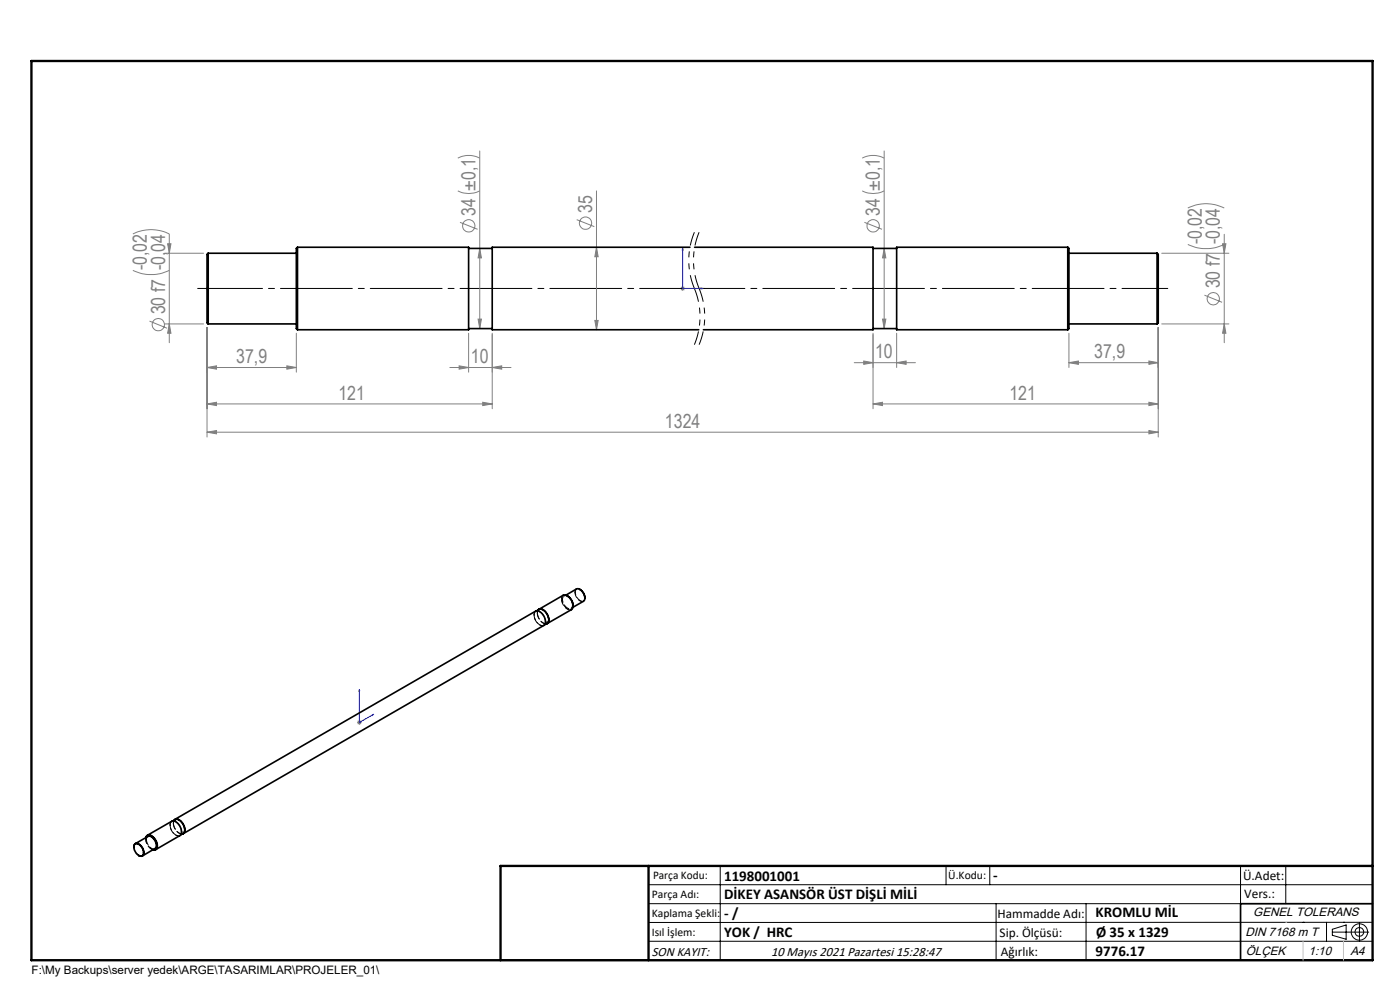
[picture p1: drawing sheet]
<svg xmlns="http://www.w3.org/2000/svg" width="297mm" height="210mm" viewBox="0 0 297 210" stroke-linecap="round" stroke-linejoin="round" font-family="sans-serif">
<g fill="none" stroke="#808080" stroke-width=".21">
<path d="M97.1 33.5a5.1 5.1 0 0 1 4.7 0M101.8 32v37.7M182.9 33.5a5.1 5.1 0 0 1 4.7 0M187.6 32v37.7M28.2 57.4a8.9 8.9 0 0 0 7.7 0M28.2 49.6a8.6 8.6 0 0 1 7.7 0M34.9 53.7h8.3M35.6 51.7h.7l-.4 2zM35.9 49.7v23M97.1 40.5a5.1 5.1 0 0 0 4.7 0M97.6 47.2l3.7 1.4M101.8 52.7l.3 2h-.7z"/>
<path d="M122.3 46.6l3.8 1.5M126.5 52.4l.4 2.1h-.7zM126.5 40.5v29.4M182.9 40.5a5.1 5.1 0 0 0 4.7 0M183.4 47.2l3.7 1.4M187.6 52.7l.3 2h-.7zM246.5 53.7h14.2M252 51.8a8.9 8.9 0 0 0 7.7 0M252 44.1a8.6 8.6 0 0 1 7.7 0M259.4 51.7h.7l-.4 2zM259.7 49.7v23M31.7 68.1l3.8 1.5"/>
<path d="M34.9 68.7h8.3M35.9 68.7l.4 2h-.7zM43.9 78l2-.4v.7zM43.9 69.5v23.2M43.9 78h19M60.9 77.6l2 .4-2 .3zM62.9 70.7v8.2M95.4 78h13M97.4 77.6l2 .4-2 .3zM99.4 70.7v8.2M101.4 67.7h.7l-.3 2zM104.4 78l2-.4v.7z"/>
<path d="M104.4 70.7v16M126.2 68h.7l-.4 1.9zM144.3 61.2h1M144.5 60.8l.7 .8M144.8 60.7v1M145.2 60.8l-.7 .8M181.2 76.9h13M183.2 76.6l2 .3-2 .4zM185.2 70.7v16M187.2 67.7h.7l-.3 2zM190.2 76.9l2-.3v.7zM190.2 70.7v7.3"/>
<path d="M226.8 76.9l2-.3v.7zM226.8 70.7v7.3M226.8 76.9h18.9M243.7 76.6l2 .3-2 .4zM245.7 69.5v23.2M246.5 68.7h14.2M255.5 62.6l3.8 1.5M259.7 68.7l.4 2h-.7zM43.9 91.7l2-.4v.7zM43.9 85.7l2-.4v.7zM43.9 85.7h60.5M43.9 91.7h201.8"/>
<path d="M102.4 85.3l2 .4-2 .3zM185.2 85.7l2-.4v.7zM185.2 85.7h60.5M243.7 85.3l2 .4-2 .3zM243.7 91.3l2 .4-2 .3zM75.7 153.2h1M75.9 152.9l.7 .7M76.2 152.7v1.1M76.6 152.9l-.7 .7"/>
<circle cx="99.4" cy="47.9" r="1.31"/>
<circle cx="124.2" cy="47.3" r="1.3"/>
<circle cx="185.2" cy="47.9" r="1.31"/>
<circle cx="33.6" cy="68.9" r="1.31"/>
<circle cx="257.4" cy="63.4" r="1.31"/>
</g>
<path d="M147.3 49.3a15.5 15.5 0 0 0 0 11.9M148.3 49.3a15.5 15.5 0 0 0 0 11.9M147.3 61.2a15.5 15.5 0 0 1 0 11.9M148.3 61.2a15.5 15.5 0 0 1 0 11.9" fill="none" stroke="#000" stroke-width=".21" stroke-dasharray="6.3 1.3 1.3 1.3 1.3 1.3" stroke-dashoffset="3.4" stroke-linecap="butt"/>
<g fill="none" stroke="#000" stroke-width=".21">
<path d="M137.6 187.7h153.6M137.6 191.7h153.6M137.6 199.7h153.6M152.8 183.7v20M200.7 183.7v4M210 183.7v4M211.3 191.7v12M230.4 191.7v12M263.2 183.7v20M272.8 183.7v8M276.4 195.6h.1M281.4 195.6v4.1"/>
<path d="M282.6 197.7h7.8M282.6 197.1l3-.9v3l-3-.8zM285 195.6h.1M288.4 195.8v3.8M291.2 195.6l-153.6 .1"/>
<circle cx="288.4" cy="197.7" r="1.74"/>
<circle cx="288.4" cy="197.7" r=".93"/>
</g>
<path d="M144.8 52.6v8.6h4.3M144.8 52.6l.1 .4h-.2zM148.7 61.1l.4 .1-.4 .1zM76.2 146.3l.1 .2-.1 .1zM76.2 146.3v6.9l3.1-1.7M79 151.6l.3-.1-.3 .3z" fill="none" stroke="#00f" stroke-width=".21"/>
<path d="M149.5 61.2h-107.6" fill="none" stroke="#000" stroke-width=".21" stroke-dasharray="15.2 1.3 1.3 1.3" stroke-dashoffset="1.5"/>
<path d="M247.7 61.2h-99.4" fill="none" stroke="#000" stroke-width=".21" stroke-dasharray="15.2 1.3 1.3 1.3" stroke-dashoffset="5.5"/>
<path d="M291.2 191.7h-28v12M106.2 203.7h185" fill="none" stroke="#000" stroke-width=".35"/>
<path d="M6.7 12.9h284.5v190.8h-284.5zM137.6 183.7v20M291.2 183.7h-185v20" fill="none" stroke="#000" stroke-width=".5"/>
<path d="M272.8 195.6h.1M276.4 199.7v4M285 199.7v4" fill="none" stroke="#c0c0c0" stroke-width=".21"/>
<g fill="#00f">
<path d="M148.7 61.1l.4 .1-.4 .1zM144.8 52.6l.1 .4h-.2z"/>
<path d="M79 151.6l.3-.1-.3 .3zM76.2 146.3l.1 .2-.1 .1z"/>
</g>
<g fill="#808080">
<path d="M243.7 85.3l2 .4-2 .3zM185.2 85.7l2-.4v.7zM243.7 91.3l2 .4-2 .3zM43.9 91.7l2-.4v.7zM60.9 77.6l2 .4-2 .3zM43.9 78l2-.4v.7zM102.4 85.3l2 .4-2 .3zM43.9 85.7l2-.4v.7zM243.7 76.6l2 .3-2 .4zM226.8 76.9l2-.3v.7z"/>
<path d="M183.2 76.6l2 .3-2 .4zM190.2 76.9l2-.3v.7zM97.4 77.6l2 .4-2 .3zM104.4 78l2-.4v.7z"/>
<path d="M35.9 68.7l.4 2h-.7zM35.6 51.7h.7l-.4 2zM259.7 68.7l.4 2h-.7zM259.4 51.7h.7l-.4 2zM187.2 67.7h.7l-.3 2zM187.6 52.7l.3 2h-.7zM101.4 67.7h.7l-.3 2zM101.8 52.7l.3 2h-.7z"/>
<path d="M126.5 52.4l.4 2.1h-.7zM126.2 68h.7l-.4 1.9z"/>
</g>
<g fill="none" stroke="#000" stroke-width=".35">
<path d="M44.2 53.7v15M44.2 53.7a.86 .86 0 0 0-.3 1v13a.95 .95 0 0 0 .3 1M44.2 53.7h18.7M63.1 52.4v17.5M63.1 52.4h36.3v17.5h-36.3M63.1 52.4a.77 .77 0 0 0-.2 1v15.6a.72 .72 0 0 0 .2 .9M99.4 52.7h5M146.4 52.4h-42v17.5h43.8M147.4 52.4h37.8v17.5h-36M185.2 52.7h5M226.5 52.4a1.14 1.14 0 0 1 .3 1.2v15.1a1.14 1.14 0 0 1-.3 1.2M226.5 52.4v17.5"/>
<path d="M226.5 52.4h-36.3v17.5h36.3M226.8 53.7h18.7M245.5 53.7v15M245.5 53.7a.86 .86 0 0 1 .2 1v13a.95 .95 0 0 1-.2 1M44.2 68.7h18.7M99.4 69.7h5M185.2 69.7h5M226.8 68.7h18.7M113.8 129.6l.5-.3a2.02 2.02 0 0 1 2.1 2.2l-.3 .7M114.2 129.4a1.26 1.26 0 0 1 1.8 .7 1.49 1.49 0 0 1 0 2.2l-.1 .1M114.3 129.2l5.2-2.9a1.92 1.92 0 0 1 2 1.8 1.06 1.06 0 0 1-.3 1.2l-5.1 3M116.1 132.2l-.6 .3"/>
<path d="M120.1 126.3l2.2-1.4a1.73 1.73 0 0 1 1.8 1.9l-.2 .6-2.4 1.4M120.3 126.4h.1a2.6 2.6 0 0 1 1.2 2.1M123 125l.2 .2a2.11 2.11 0 0 1 .9 1.7M28.4 179.7a.7 .7 0 0 1 .4-.8 .7 .7 0 0 1 .9 .3 1.72 1.72 0 0 1 .5 2.3l-.2 .1-.6-.1M28.5 179.2a1.07 1.07 0 0 1 1.7 .7 1.03 1.03 0 0 1-.3 1.7 2 2 0 0 1-1.4-2.4zM28.7 179l2.7-1.6a1.73 1.73 0 0 1 1.8 1.8l-.3 .8-2.7 1.6M30.9 177.7a.84 .84 0 0 1 .8-.6 .84 .84 0 0 1 .8 .4 2.03 2.03 0 0 1 .6 2.7l-.6 .1a.9 .9 0 0 0 .8-.5 .9 .9 0 0 0-.1-1 1.66 1.66 0 0 0-2-1.5l-.2 .4M31.3 177.2l5.1-3a1.87 1.87 0 0 1 2.1 1.8 1.06 1.06 0 0 1-.4 1.3l-5.1 2.9M36.6 174.2l.5-.3a1.63 1.63 0 0 1 1.9 1.4 1.24 1.24 0 0 1-.2 1.5l-.5 .3M36.9 174a1.14 1.14 0 0 1 1.8 .5 1.87 1.87 0 0 1 .2 2.3l-.3 .1M37.1 173.8l76.5-44.2a2.09 2.09 0 0 1 2.1 2.3l-.3 .7-76.5 44.2"/>
</g>
<path d="M119.5 126.3l-.3 .2-.1 .6M29.5 181.5l-.7-.8-.4-1.1" fill="none" stroke="#000" stroke-width=".21" stroke-dasharray="1.3 .6" stroke-dashoffset=".5"/>
<path d="M114 130l.1-.5 .3-.2M121.6 128.5a.8 .8 0 0 1-.6 .8 .8 .8 0 0 1-.9-.4 2.71 2.71 0 0 1-.9-1.8M122.3 124.9l-.3 .7M31.1 178.1l.3-.7M36.8 174.6l.1-.5 .3-.3" fill="none" stroke="#000" stroke-width=".21" stroke-dasharray="1.3 .6" stroke-dashoffset=".4"/>
<path d="M122 125.6a1.77 1.77 0 0 0 1.8 1.9M32.9 180a1.77 1.77 0 0 1-1.8-1.9" fill="none" stroke="#000" stroke-width=".21" stroke-dasharray="1.3 .6" stroke-dashoffset=".1"/>
<path d="M113.9 129.6l-.2 .1M114 130a2.36 2.36 0 0 0 1.9 2.3M115.4 132.6l.2-.1M120.1 126.2l-.5 .3M121.1 129.1l.5-.3M30.9 178h.1M31 177.6a2.43 2.43 0 0 0 1.5 2.6M36.7 174.1l-.3 .2M36.8 174.6a2.36 2.36 0 0 0 1.8 2.3M38.1 177.2l.3-.1M32.1 180.1h.1M32.5 180.2a2.54 2.54 0 0 1-1.5-2.5" fill="none" stroke="#000" stroke-width=".21" stroke-dasharray="1.3 .6"/>
<path d="M114.2 129.4l-.2 .6M115.4 132.7a2.04 2.04 0 0 1-2.1-2.3l.1-.5 .2-.3M36.9 174l-.1 .6M38.2 177.2a2.04 2.04 0 0 1-2.1-2.2l.1-.5 .2-.3" fill="none" stroke="#000" stroke-width=".21" stroke-dasharray="1.3 .6" stroke-dashoffset=".3"/>
<path d="M116.1 132.2a1.96 1.96 0 0 1-2.1-2.2M38.9 176.8a1.96 1.96 0 0 1-2.1-2.2" fill="none" stroke="#000" stroke-width=".21" stroke-dasharray="1.3 .6" stroke-dashoffset="-.1"/>
<path d="M113.3 130.5a.78 .78 0 0 1 .5-.9 .78 .78 0 0 1 .9 .3 2.09 2.09 0 0 1 .8 2.6 1.64 1.64 0 0 1-2.1-1.4l-.1-.6M36.1 175a.78 .78 0 0 1 .5-.8 .78 .78 0 0 1 .9 .3 2.09 2.09 0 0 1 .7 2.6 1.64 1.64 0 0 1-2-1.4l-.1-.7" fill="none" stroke="#000" stroke-width=".21" stroke-dasharray="1.3 .6" stroke-dashoffset=".2"/>
<path d="M119.1 127.1a2.17 2.17 0 0 0 2.1 2.2" fill="none" stroke="#000" stroke-width=".21" stroke-dasharray="1.3 .6" stroke-dashoffset="-.2"/>
<path d="M119.2 127.1a.73 .73 0 0 1 .3-.8 .73 .73 0 0 1 .9 .1" fill="none" stroke="#000" stroke-width=".21" stroke-dasharray="1.3 .6" stroke-dashoffset=".9"/>
<path d="M119.3 127.1a.71 .71 0 0 1 .5-.7 .71 .71 0 0 1 .9 .3l.1 .2a1.56 1.56 0 0 1 .3 2.2 1.81 1.81 0 0 1-1.8-2M124.1 126.8a.7 .7 0 0 1-.5 .7 .7 .7 0 0 1-.8-.3 2.29 2.29 0 0 1-.8-1.6" fill="none" stroke="#000" stroke-width=".21" stroke-dasharray="1.3 .6" stroke-dashoffset=".7"/>
<path d="M122 125.6a.62 .62 0 0 1 .3-.6 .62 .62 0 0 1 .8 0" fill="none" stroke="#000" stroke-width=".21" stroke-dasharray="1.3 .6" stroke-dashoffset=".8"/>
<g font-size="4.1" fill="#808080">
<text x="100.9" y="45.7" transform="rotate(-90 100.9 45.7)">34 ±0,1</text>
<text x="125.6" y="45.2" transform="rotate(-90 125.6 45.2)">35</text>
<text x="186.7" y="45.7" transform="rotate(-90 186.7 45.7)">34 ±0,1</text>
<text x="254.9" y="51.8" transform="rotate(-90 254.9 51.8)">-0,02</text>
<text x="258.8" y="51.8" transform="rotate(-90 258.8 51.8)">-0,04</text>
<text x="31.1" y="57.3" transform="rotate(-90 31.1 57.3)">-0,02</text>
<text x="258.8" y="61.2" transform="rotate(-90 258.8 61.2)">30 f7</text>
<text x="35" y="66.7" transform="rotate(-90 35 66.7)">30 f7 -0,04</text>
<text x="50.1" y="77">37,9</text>
<text x="99.9" y="77">10</text>
<text x="185.6" y="76">10</text>
<text x="232.1" y="76">37,9</text>
<text x="71.8" y="84.7">121</text>
<text x="214.1" y="84.7">121</text>
<text x="141.1" y="90.7">1324</text>
</g>
<g font-size="3.2">
<text x="153.6" y="186.8">1198001001</text>
<text x="153.6" y="190.8">DİKEY ASANSÖR ÜST DİŞLİ MİLİ</text>
<text x="210.7" y="186.6">-</text>
<text x="153.6" y="194.8">- /</text>
<text x="232.4" y="194.5">KROMLU MİL</text>
<text x="153.6" y="198.8">YOK / HRC</text>
<text x="232.4" y="202.8">9776.17</text>
<text x="232.5" y="198.8">Ø 35 x 1329</text>
</g>
<g font-size="2.8">
<text x="263.7" y="186.7">Ü.Adet:</text>
<text x="263.9" y="190.5">Vers.:</text>
<text x="211.6" y="194.8">Hammadde Adı:</text>
<text x="138.3" y="202.8">SON KAYIT:</text>
<text x="163.6" y="202.8">10 Mayıs 2021 Pazartesi 15:28:47</text>
<text x="212.1" y="198.7">Sip. Ölçüsü:</text>
<text x="212.3" y="202.7">Ağırlık:</text>
</g>
<g font-size="2.6">
<text x="265.9" y="194.4">GENEL TOLERANS</text>
<text x="264.2" y="198.5">DIN 7168 m T</text>
<text x="264.3" y="202.6">ÖLÇEK</text>
<text x="277.6" y="202.6">1:10</text>
<text x="286.5" y="202.6">A4</text>
</g>
<g font-size="2.5">
<text x="138.3" y="190.5">Parça Adı:</text>
<text x="138.5" y="186.5">Parça Kodu:</text>
<text x="201.2" y="186.5">Ü.Kodu:</text>
<text x="138.3" y="194.5">Kaplama Şekli:</text>
<text x="138.3" y="198.6">Isıl İşlem:</text>
<text x="6.7" y="206.7">F:\My Backups\server yedek\ARGE\TASARIMLAR\PROJELER_01\</text>
</g>
</svg>
